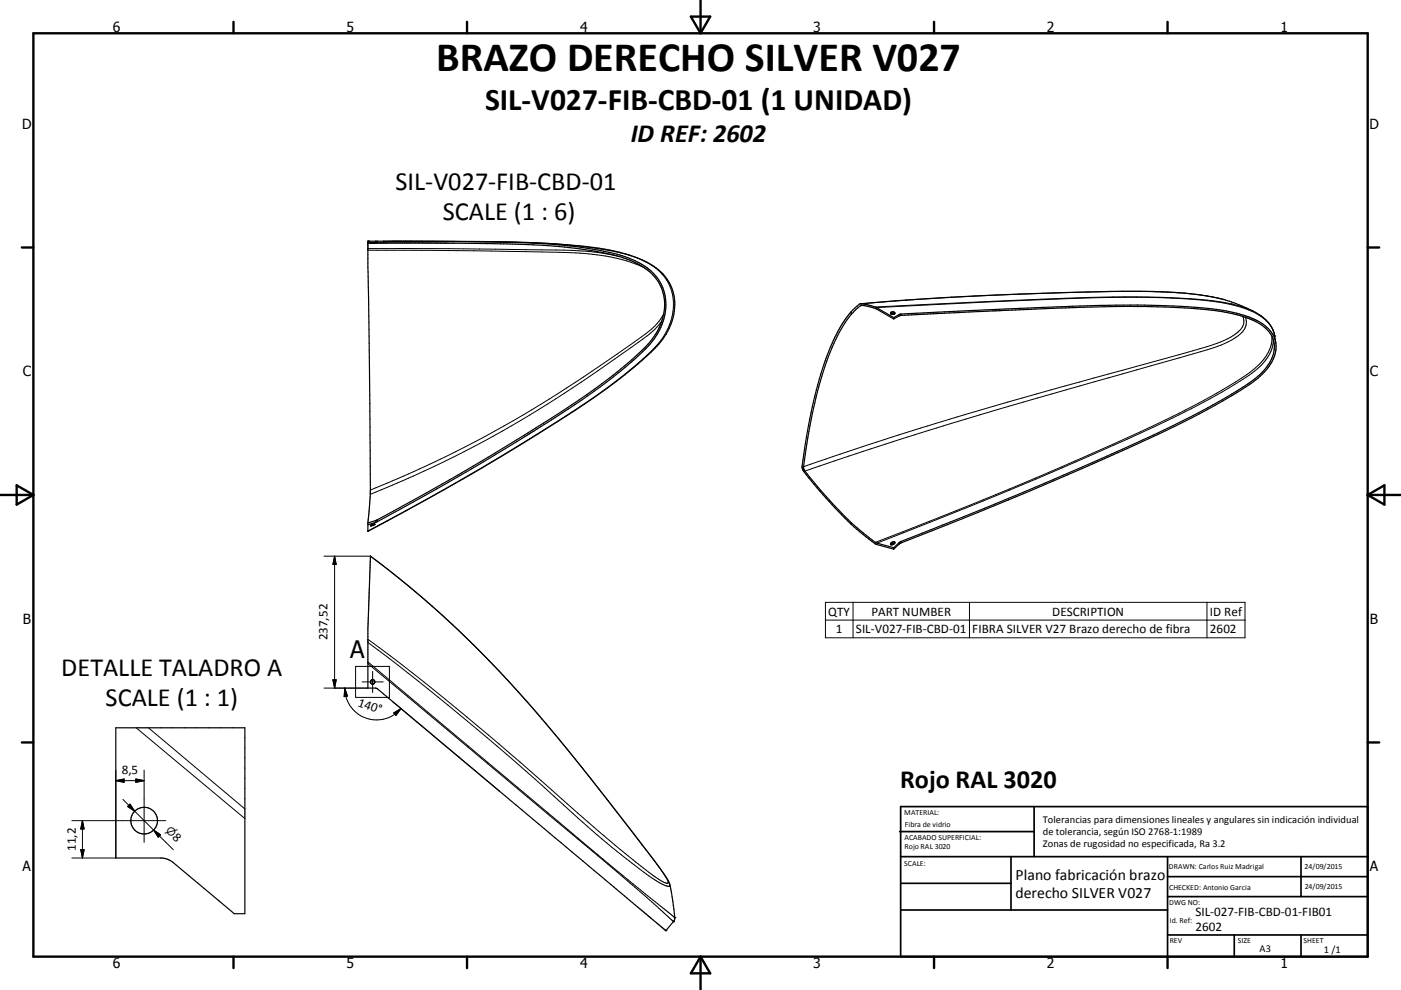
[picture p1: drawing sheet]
<svg xmlns="http://www.w3.org/2000/svg" width="420mm" height="297mm" viewBox="0 0 420 297" stroke-linecap="round" stroke-linejoin="round" font-family="sans-serif">
<g fill="none" stroke="#000" stroke-width=".36">
<path d="M110.3 72.9l29.3 .1a325.5 325.5 0 0 1 34.3 1.7 51.6 51.6 0 0 1 16.5 4.1l.8 .4a13.6 13.6 0 0 1 6.4 19.1 27.7 27.7 0 0 1-8.1 9.6 247.8 247.8 0 0 1-32.3 22.6 737.7 737.7 0 0 1-44.5 25.6l-2.4 .8M117.5 72.4h24.8a242.7 242.7 0 0 1 40.3 2.6 30.9 30.9 0 0 1 15.8 6.8 14.4 14.4 0 0 1 1.8 17.6 34.6 34.6 0 0 1-8.9 9.8l-5.3 4.2a244.1 244.1 0 0 1-24.6 16.8 761.8 761.8 0 0 1-51.1 29.2v-2.7l.7-8.4-.7-75.9h16.1M132.7 72.4a338.6 338.6 0 0 1 41.6 1.8 60 60 0 0 1 14.7 3.4l3.3 1.7a14 14 0 0 1 5.8 18.9 29.3 29.3 0 0 1-8.2 9.9 248.2 248.2 0 0 1-32.1 22.6 713.6 713.6 0 0 1-45.3 26l-2.2 .7M255.2 93.5v.8M255.2 93.5l1.2-1.2a2.5 2.5 0 0 1 3.4-.9l2.8 .8 5.3 3.1M255.2 94.3l2-2a2.02 2.02 0 0 1 2.7-.4l2.9 .8 5.1 3M255.2 93.5a36.2 36.2 0 0 0-5.4 8.7 120.6 120.6 0 0 0-8.6 32.2l-.7 5.4 .1 .8a104.2 104.2 0 0 0 14.6 16.7M255.2 94.3a58.9 58.9 0 0 0-9.7 21.7 152.7 152.7 0 0 0-4.5 24.6 117.2 117.2 0 0 0 14.2 16.2M258 91.1a1034.8 1034.8 0 0 1 85.4-3.7 85.2 85.2 0 0 1 25.2 3l4 1.5a16.9 16.9 0 0 1 8.5 6l.8 1.7 .6 3.3M267.1 94.2l.4-.2 .7 .2M267.1 94.2v-.5l.5-.1 .6 .1v.5M267.1 94.2l.5 .1 .6-.1"/>
<path d="M267.9 95.3v.4M267.9 95.7l2.3-1.1 52.7-2.3a309.4 309.4 0 0 1 35.3 .3 47.4 47.4 0 0 1 18.8 4.2 8.1 8.1 0 0 1 3 13 28.3 28.3 0 0 1-9.3 7.6 358.9 358.9 0 0 1-43.2 21.4l-29.2 12.4-28.1 11.2-2.3 1.9M267.9 95.3l2.3-1.1 31.5-1.5a493.9 493.9 0 0 1 56.6-.5 50 50 0 0 1 16.9 3.2 10.6 10.6 0 0 1 7.3 7.7 11.3 11.3 0 0 1-4 9.1l-1.3 1.2a147.7 147.7 0 0 1-25.1 14.6l-14.1 6.6-13.6 6a1606.8 1606.8 0 0 1-54.7 22.6l-1.8 1.6M111.1 157.7h.1M112.3 157.4l-1.2 .3M112.4 157.3l-.4-.1-.9 .5M112.4 157.3l-.1 .1M255.2 157.3l7.2 5.9 5.5 1.6M255.2 156.8l.9 .8a38.7 38.7 0 0 0 6.8 5.3l5 1.4M255.2 156.8v.5M111.1 166.8a315.2 315.2 0 0 1 58.1 56.9l7.9 9.9 18 23.2a37.5 37.5 0 0 1 5.8 8.7l1.4 9.9-.2 .8-2.5 3-86.4-72.5-.7-.3h-2.2v-17.9zM267 163.4h.1"/>
<path d="M267.9 164.3v.5M268.2 163a.4 .4 0 0 0-.1-.5 .4 .4 0 0 0-.6 .1l-.5 .4v.4M268.2 163h-.4l-.7 .4M268.2 163l-.6 .4h-.5M34.7 218.3h38.7v55.8h-3.2l-18.2-15.3-1.3-.8-2.1-.6h-13.9z"/>
<circle cx="111.7" cy="204.6" r=".67"/>
<circle cx="43.2" cy="246.2" r="4"/>
</g>
<g fill="#000">
<circle cx="110.3" cy="72.4" r=".18"/>
<circle cx="110.3" cy="72.9" r=".18"/>
<circle cx="111.1" cy="72.9" r=".18"/>
<circle cx="366.8" cy="89.8" r=".18"/>
<circle cx="382.2" cy="100.8" r=".18"/>
<circle cx="199.6" cy="279.2" r=".18"/>
<circle cx="201.9" cy="276.5" r=".18"/>
<circle cx="202.3" cy="275.3" r=".18"/>
</g>
<g fill="none" stroke="#000" stroke-width=".3">
<path d="M110.3 75.1l31.8 .1a514.8 514.8 0 0 1 34.3 1l1.3 .1a48 48 0 0 1 15.3 3.9M110.3 72.4h.5M110.3 74.6h24.1l34.6 .4a76.5 76.5 0 0 1 16.2 1.8M110.3 72.9h23.9M112.3 72.9h3.8M112.5 72.4v.5M113.2 72.4v.5M117.5 72.4l30.5 .2a179.9 179.9 0 0 1 36.6 2.9 24.4 24.4 0 0 1 14.5 7.4 15.9 15.9 0 0 1-.9 19.1 103.9 103.9 0 0 1-21.2 17.9 729.9 729.9 0 0 1-66.7 39.4M198.5 96.2a24.7 24.7 0 0 1-7 6.4 381.6 381.6 0 0 1-58.3 35.9l-9.2 4.3-13 5.5M199 94.2l-.3 .4a18.8 18.8 0 0 1-6.4 6.4 386 386 0 0 1-60.3 36.8l-9.4 4.3-11.6 4.9M258.8 91.6l-.8 .1M262.4 92.1l28.4-1.4a883 883 0 0 1 53.4-1.6 135.3 135.3 0 0 1 25.8 2.3l3.4 1 2.4 1"/>
<path d="M262.8 92.3l57.7-2.7a259.2 259.2 0 0 1 44.4 1 28.7 28.7 0 0 1 14.5 5.3l1 1.1a7.7 7.7 0 0 1 1.8 3.8M269.5 94.4v.4M270.2 94.2v.4M366.8 89.8a109.9 109.9 0 0 0-25.4-2.4 1078.3 1078.3 0 0 0-83.1 3.7M369.2 91.2h.1M372.6 94.9a4.1 4.1 0 0 1-2.2 5.3l-2.1 1.3a51.5 51.5 0 0 1-10.7 3.7 2535.1 2535.1 0 0 0-83.8 23.9l-32.9 10.9M373.4 95.2a4.9 4.9 0 0 1-2.5 5.8l-.5 .3a31.2 31.2 0 0 1-8.4 3.6l-51 14.5a1340 1340 0 0 0-56.5 17.4l-13.2 4.5M381.3 100.9a12.6 12.6 0 0 1-5.7 10.2 200.8 200.8 0 0 1-33.7 18.4 1290 1290 0 0 1-79.4 33.2M381.8 102a12.6 12.6 0 0 1-5.6 9.3 212.8 212.8 0 0 1-34.4 18.7l-7.8 3.5a1420.5 1420.5 0 0 1-71.1 29.4M112.5 156.2v.5M113.2 155.9v.6M97.1 166.9h14a320.6 320.6 0 0 1 56.4 54.7 1168.5 1168.5 0 0 1 31 39.9l1.5 2.3a.59 .59 0 0 1 .4 .6 .59 .59 0 0 1-.5 .6h-.1a32.1 32.1 0 0 1-8.4-5.8l-8.7-7.1-9.5-8.2a862.3 862.3 0 0 0-62.9-52.1"/>
<path d="M100.3 166.9v39.5M100.3 166.9l.5 2.4h-1zM269.5 162.8v.5M270.2 162.4v.5M106.6 199.9h10.2v9.3h-10.2zM110.3 199.1l70.4 58.8 14 12 7.2 6.6M110.3 198.6l70.4 59.1 21.5 17.5M110.3 192.7a851.3 851.3 0 0 1 65.8 55.2l7.3 6.2a106.4 106.4 0 0 0 15.4 11.3l.8 .3a.78 .78 0 0 0 1.3-.1v-.1M247.5 180.7h125.8v10.6h-125.8zM247.5 186h125.8M255.8 180.7v10.6M290.7 180.7v10.6"/>
<path d="M361.9 180.7v10.6M40.8 218.3l32.6 27.3M44.5 218.3l28.9 24.4M97.1 206.4h13.2M99.8 203.9h1l-.5 2.5zM103.4 206.4a9.5 9.5 0 0 0 1.9 5.8 9.5 9.5 0 0 0 13.1 2.1l1.8-1.7M103.4 206.4l.8 2.4-1 .2zM108.6 204.6h6.3M111.7 201.4v6.4M117.8 210.6l32 26.8M118 213.9l2.2-1.3-1.5 2zM34.7 234.2h8.5"/>
<path d="M34.7 234.2l2.5-.5v1zM34.7 231v26.4h-13.2M36.9 239.8l3.5 3.6M40.7 233.7l2.5 .5-2.5 .5zM43.2 231v21.7M21.5 246.2h28.2M24.2 254.9h1l-.5 2.5zM24.7 246.2v11.2M24.7 246.2l.5 2.5h-1zM39 241.3l1.4 2.1-2.1-1.4zM40.4 243.4l5.7 5.6M46.1 249l5.8 5.9"/>
<path d="M46.1 249l2.1 1.5-.7 .7zM201.9 276.5h.1M202.2 275.2h.1M202.3 275.2v.1M202.3 275.3h.1"/>
</g>
<g fill="none" stroke="#000" stroke-width=".71">
<path d="M10 10h400v277h-400zM70 6.6v3.4M140 6.6v3.4M207.1 5h5.8l-2.9 5zM210 0v10M280 6.6v3.4M350 6.6v3.4M6.6 74.2h3.4M410 74.2h3.5M0 148.5h10M5 145.6l5 2.9-5 2.9zM410 148.5h10.1"/>
<path d="M410 148.5l5.1-2.9v5.8zM6.6 222.7h3.4M410 222.7h3.5M70 287v3.4M140 287v3.4M210 287v10M210 287l2.9 5h-5.8zM280 287v3.4M350 287v3.4"/>
</g>
<g fill="none" stroke="#000" stroke-width=".51">
<path d="M269.7 249.5h40.3M270 242h140v45h-140zM270 257h140M303.1 257v16M310 242v15M350 257v30M390.1 257v12M270 265h33.1M270 273h80M350 269h60M350 263h60M350 280.5h60"/>
<path d="M370 280.5v6.5M390.1 280.5v6.5"/>
</g>
<path d="M100.3 166.9l.5 2.4h-1zM99.8 203.9h1l-.5 2.5zM103.4 206.4l.8 2.4-1 .2zM118 213.9l2.2-1.3-1.5 2zM34.7 234.2l2.5-.5v1zM40.7 233.7l2.5 .5-2.5 .5zM24.2 254.9h1l-.5 2.5zM24.7 246.2l.5 2.5h-1zM39 241.3l1.4 2.1-2.1-1.4zM46.1 249l2.1 1.5-.7 .7z" fill="#000" stroke="#000" stroke-width=".3"/>
<text font-size="12.6" x="130.7" y="21.3">BRAZO DERECHO SILVER V027</text>
<text font-size="9.4" x="145.5" y="33">SIL-V027-FIB-CBD-01 (1 UNIDAD)</text>
<g font-size="7.9">
<text x="189.1" y="42.5">ID REF: 2602</text>
<text x="118.6" y="57.2">SIL-V027-FIB-CBD-01</text>
<text x="132.8" y="66.1">SCALE (1 : 6)</text>
<text x="18.4" y="202.7">DETALLE TALADRO A</text>
<text x="31.7" y="211.7">SCALE (1 : 1)</text>
<text x="269.8" y="236.4">Rojo RAL 3020</text>
</g>
<text font-size="7.2" x="105" y="197.5">A</text>
<g font-size="4.7">
<text x="304.5" y="263.9">Plano fabricación brazo</text>
<text x="304.5" y="269.3">derecho SILVER V027</text>
</g>
<g font-size="4.2">
<text x="33.9" y="9.6">6</text>
<text x="103.9" y="9.6">5</text>
<text x="173.9" y="9.6">4</text>
<text x="243.8" y="9.6">3</text>
<text x="313.9" y="9.6">2</text>
<text x="383.9" y="9.6">1</text>
<text x="6.7" y="38.7">D</text>
<text x="410.5" y="38.7">D</text>
<text x="6.9" y="112.9">C</text>
<text x="410.7" y="112.9">C</text>
<text x="6.9" y="187.1">B</text>
<text x="410.7" y="187.1">B</text>
<text x="6.8" y="261.4">A</text>
<text x="410.7" y="261.4">A</text>
<text x="33.9" y="290.4">6</text>
<text x="103.9" y="290.4">5</text>
<text x="173.9" y="290.4">4</text>
<text x="243.8" y="290.4">3</text>
<text x="313.9" y="290.4">2</text>
<text x="383.9" y="290.4">1</text>
</g>
<g font-size="3.9">
<text x="248.3" y="184.7">QTY</text>
<text x="261.3" y="184.7">PART NUMBER</text>
<text x="315.5" y="184.7">DESCRIPTION</text>
<text x="362.7" y="184.7">ID Ref</text>
<text x="250.6" y="189.9">1</text>
<text x="256.6" y="189.9">SIL-V027-FIB-CBD-01</text>
<text x="291.5" y="190">FIBRA SILVER V27 Brazo derecho de fibra</text>
<text x="362.7" y="189.9">2602</text>
<text x="98.2" y="192.1" transform="rotate(-90 98.2 192.1)">237,52</text>
<text x="107.1" y="211.7" transform="rotate(20 107.1 211.7)">140°</text>
<text x="36.5" y="232.2">8,5</text>
<text x="51.5" y="251.5" transform="rotate(45 51.5 251.5)">8</text>
<text x="22.7" y="255.3" transform="rotate(-90 22.7 255.3)">11,2</text>
<text x="358.4" y="274.9">SIL-027-FIB-CBD-01-FIB01</text>
<text x="358.4" y="279.4">2602</text>
</g>
<text font-size="3.3" x="49.5" y="249.4" transform="rotate(45 49.5 249.4)">⌀</text>
<g font-size="3.1">
<text x="312.7" y="246.8">Tolerancias para dimensiones lineales y angulares sin indicación individual</text>
<text x="312.7" y="250.4">de tolerancia, según ISO 2768-1:1989</text>
<text x="312.7" y="254">Zonas de rugosidad no especificada, Ra 3.2</text>
<text x="377.6" y="285.6">A3</text>
<text x="396.9" y="285.9">1 /1</text>
</g>
<g font-size="2.4">
<text x="271.1" y="244.4">MATERIAL:</text>
<text x="271.2" y="252">ACABADO SUPERFICIAL:</text>
<text x="271.3" y="248">Fibra de vidrio</text>
<text x="271.2" y="254.7">Rojo RAL 3020</text>
<text x="271.1" y="259.7">SCALE:</text>
<text x="350.4" y="260.8">DRAWN: Carlos Ruiz Madrigal</text>
<text x="391.1" y="260.6">24/09/2015</text>
<text x="350.5" y="267">CHECKED: Antonio Garcia</text>
<text x="391.2" y="266.7">24/09/2015</text>
<text x="350.5" y="271.4">DWG NO:</text>
<text x="350.7" y="276.9">Id. Ref:</text>
<text x="350.7" y="282.8">REV</text>
<text x="371.1" y="282.9">SIZE</text>
<text x="390.8" y="283">SHEET</text>
</g>
</svg>
